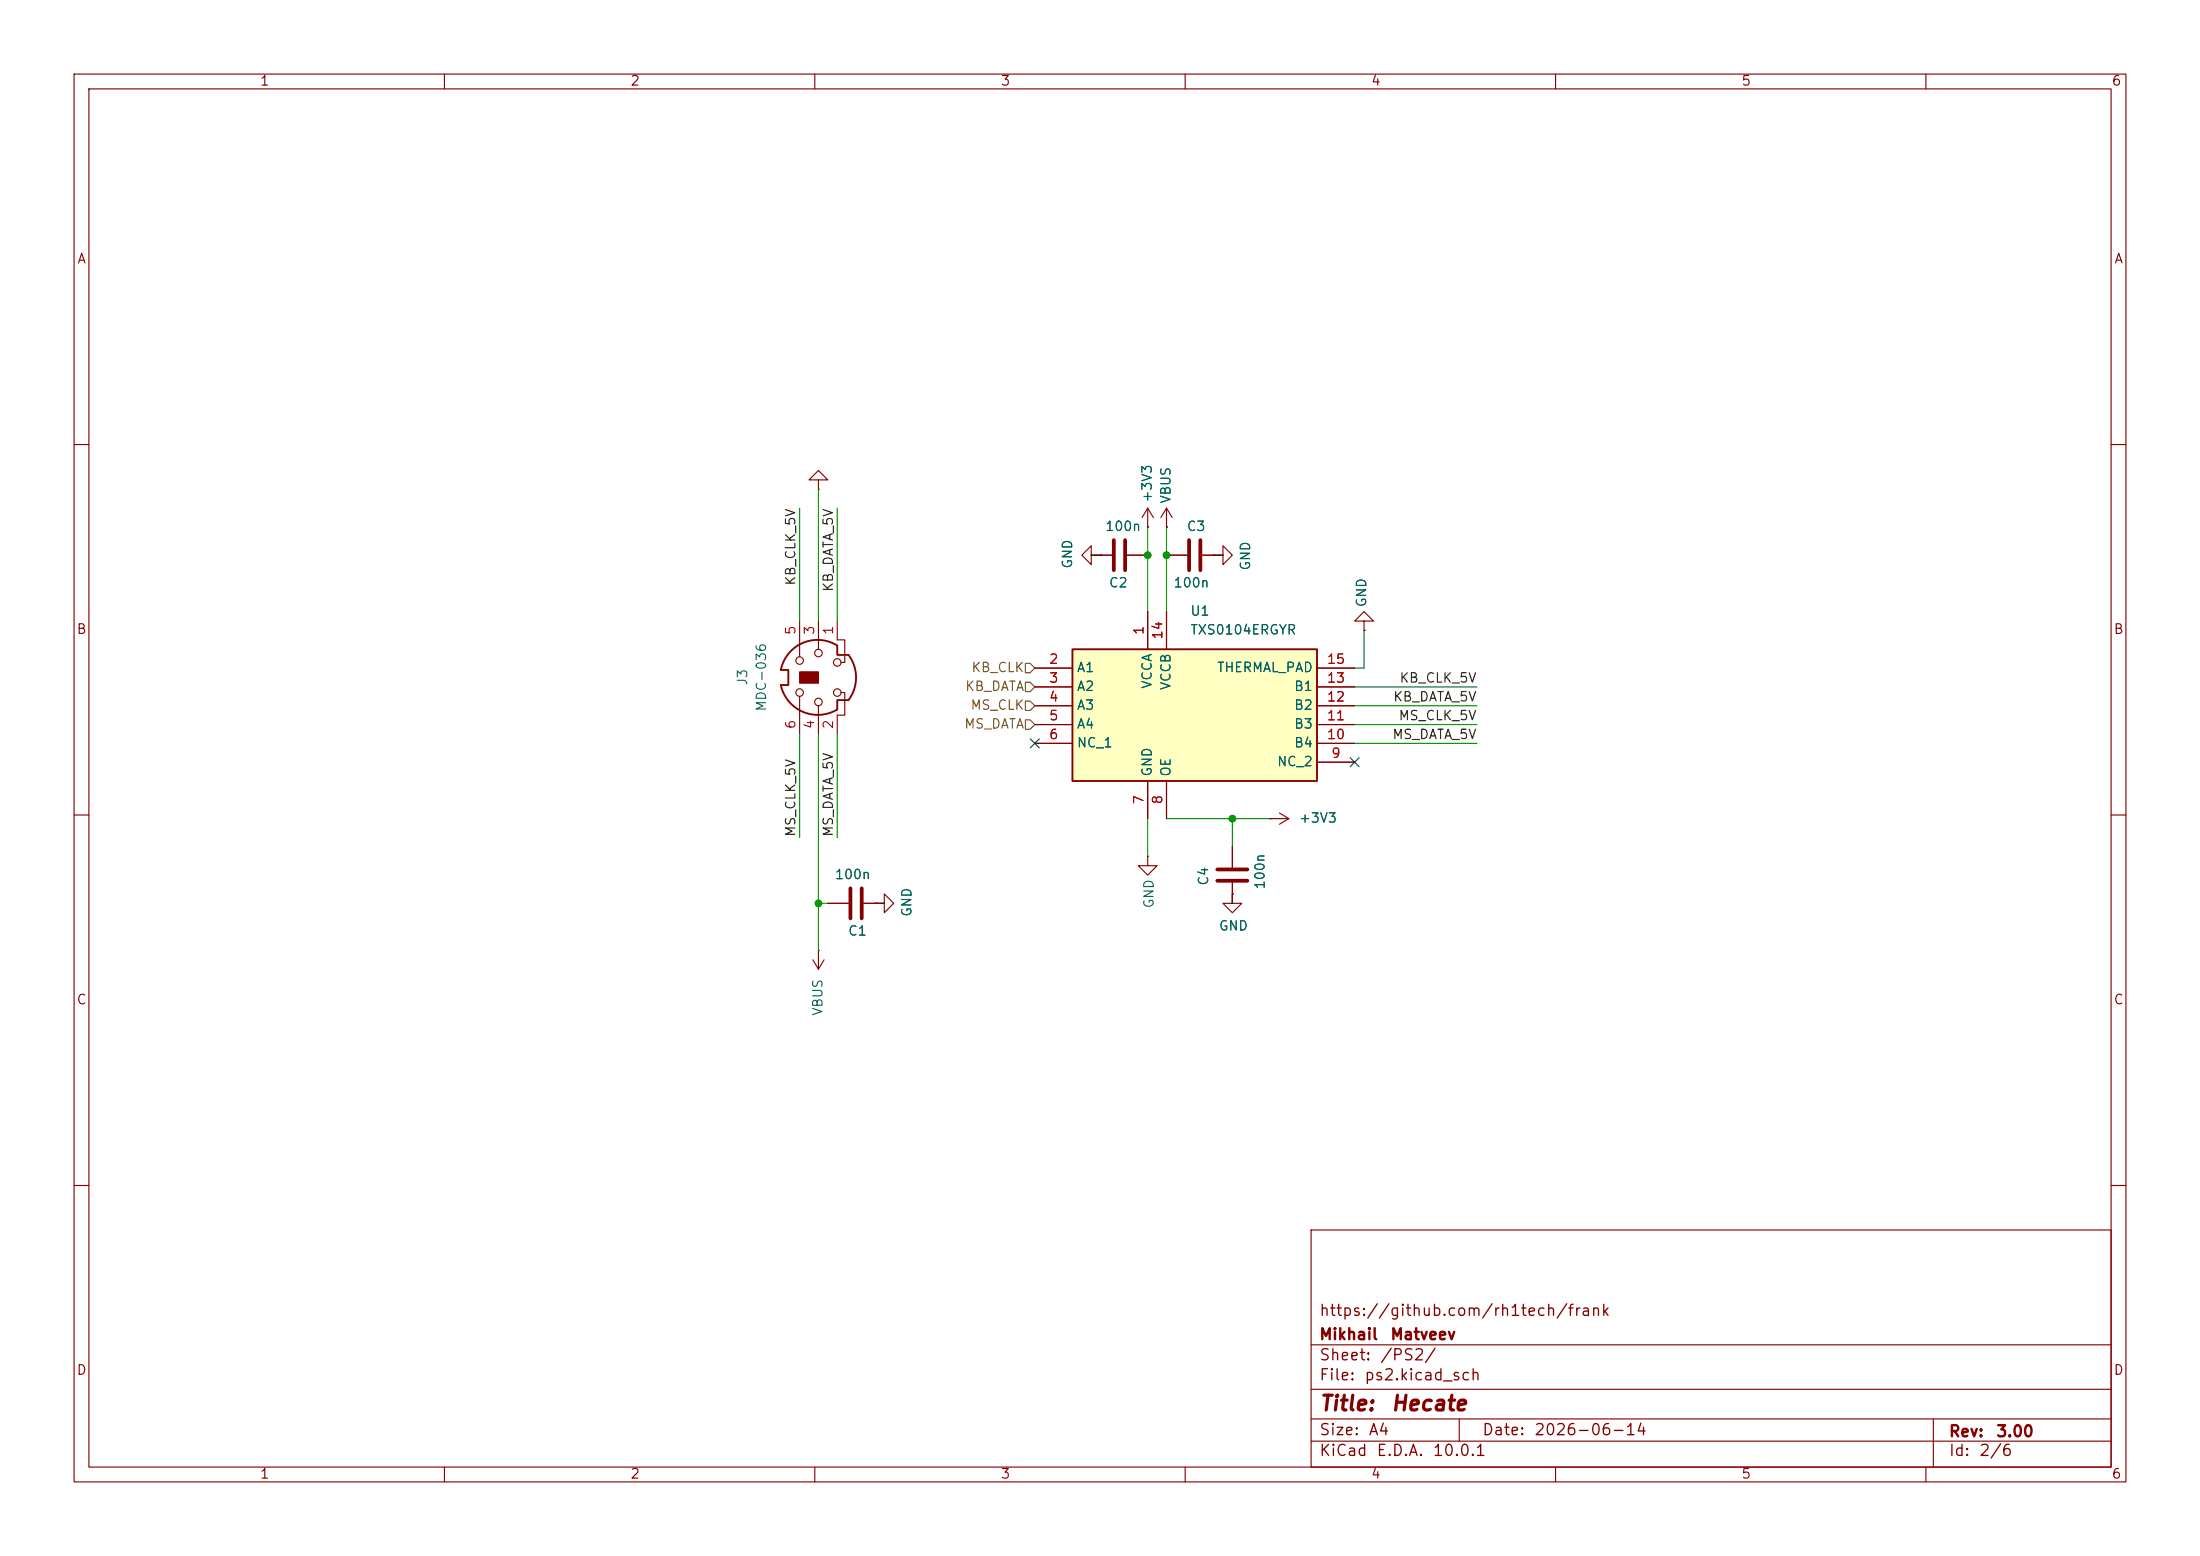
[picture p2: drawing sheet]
(kicad_sch
 (version 20260306)
 (generator "eeschema")
 (generator_version "10.0")
 (paper "A4")
 (title_block
  (title "${NAME}")
  (date "${DATE}")
  (rev "${VERSION}")
  (company "Mikhail Matveev")
  (comment 1 "https://github.com/rh1tech/frank"))
 (lib_symbols
  (symbol "Hecate:+3V3"
   (power global)
   (pin_numbers (hide yes))
   (pin_names
    (offset 0) (hide yes)) (exclude_from_sim no) (in_bom yes) (on_board yes)
   (in_pos_files yes)
   (duplicate_pin_numbers_are_jumpers no)
   (property "Reference" "#PWR" (at 0 -3.81 0) (show_name no) (do_not_autoplace no) (hide yes) (effects (font (size 1.27 1.27))))
   (property "Value" "+3V3" (at 0 3.556 0) (show_name no) (do_not_autoplace no) (effects (font (size 1.27 1.27))))
   (property "Footprint" "" (at 0 0 0) (show_name no) (do_not_autoplace no) (hide yes) (effects (font (size 1.27 1.27))))
   (property "Datasheet" "" (at 0 0 0) (show_name no) (do_not_autoplace no) (hide yes) (effects (font (size 1.27 1.27))))
   (property "Description" "Power symbol creates a global label with name \"+3V3\"" (at 0 0 0) (show_name no) (do_not_autoplace no) (hide yes) (effects (font (size 1.27 1.27))))
   (symbol "+3V3_0_1"
    (polyline (pts (xy -0.762 1.27) (xy 0 2.54)) (stroke (width 0) (type default)) (fill (type none)))
    (polyline (pts (xy 0 2.54) (xy 0.762 1.27)) (stroke (width 0) (type default)) (fill (type none)))
    (polyline (pts (xy 0 0) (xy 0 2.54)) (stroke (width 0) (type default)) (fill (type none))))
   (symbol "+3V3_1_1"
    (pin power_in line (at 0 0 90) (length 0) (name "" (effects (font (size 1.27 1.27)))) (number "1" (effects (font (size 1.27 1.27))))))
   (embedded_fonts no))
  (symbol "Hecate:C"
   (pin_numbers (hide yes))
   (pin_names
    (offset 0.254)) (exclude_from_sim no) (in_bom yes) (on_board yes)
   (in_pos_files yes)
   (duplicate_pin_numbers_are_jumpers no)
   (property "Reference" "C" (at 0.635 2.54 0) (show_name no) (do_not_autoplace no) (effects (font (size 1.27 1.27)) (justify left)))
   (property "Value" "C" (at 0.635 -2.54 0) (show_name no) (do_not_autoplace no) (effects (font (size 1.27 1.27)) (justify left)))
   (property "Footprint" "" (at 0.9652 -3.81 0) (show_name no) (do_not_autoplace no) (hide yes) (effects (font (size 1.27 1.27))))
   (property "Datasheet" "" (at 0 0 0) (show_name no) (do_not_autoplace no) (hide yes) (effects (font (size 1.27 1.27))))
   (property "Description" "Unpolarized capacitor" (at 0 0 0) (show_name no) (do_not_autoplace no) (hide yes) (effects (font (size 1.27 1.27))))
   (symbol "C_0_1"
    (polyline (pts (xy -2.032 0.762) (xy 2.032 0.762)) (stroke (width 0.508) (type default)) (fill (type none)))
    (polyline (pts (xy -2.032 -0.762) (xy 2.032 -0.762)) (stroke (width 0.508) (type default)) (fill (type none))))
   (symbol "C_1_1"
    (pin passive line (at 0 3.81 270) (length 2.794) (name "" (effects (font (size 1.27 1.27)))) (number "1" (effects (font (size 1.27 1.27)))))
    (pin passive line (at 0 -3.81 90) (length 2.794) (name "" (effects (font (size 1.27 1.27)))) (number "2" (effects (font (size 1.27 1.27))))))
   (embedded_fonts no))
  (symbol "Hecate:GND"
   (power global)
   (pin_numbers (hide yes))
   (pin_names
    (offset 0) (hide yes)) (exclude_from_sim no) (in_bom yes) (on_board yes)
   (in_pos_files yes)
   (duplicate_pin_numbers_are_jumpers no)
   (property "Reference" "#PWR" (at 0 -6.35 0) (show_name no) (do_not_autoplace no) (hide yes) (effects (font (size 1.27 1.27))))
   (property "Value" "GND" (at 0 -3.81 0) (show_name no) (do_not_autoplace no) (effects (font (size 1.27 1.27))))
   (property "Footprint" "" (at 0 0 0) (show_name no) (do_not_autoplace no) (hide yes) (effects (font (size 1.27 1.27))))
   (property "Datasheet" "" (at 0 0 0) (show_name no) (do_not_autoplace no) (hide yes) (effects (font (size 1.27 1.27))))
   (property "Description" "Power symbol creates a global label with name \"GND\" , ground" (at 0 0 0) (show_name no) (do_not_autoplace no) (hide yes) (effects (font (size 1.27 1.27))))
   (symbol "GND_0_1"
    (polyline (pts (xy 0 0) (xy 0 -1.27) (xy 1.27 -1.27) (xy 0 -2.54) (xy -1.27 -1.27) (xy 0 -1.27)) (stroke (width 0) (type default)) (fill (type none))))
   (symbol "GND_1_1"
    (pin power_in line (at 0 0 270) (length 0) (name "" (effects (font (size 1.27 1.27)))) (number "1" (effects (font (size 1.27 1.27))))))
   (embedded_fonts no))
  (symbol "Hecate:Mini-DIN-6"
   (pin_names
    (offset 1.016)) (exclude_from_sim no) (in_bom yes) (on_board yes)
   (in_pos_files yes)
   (duplicate_pin_numbers_are_jumpers no)
   (property "Reference" "J" (at 0 6.35 0) (show_name no) (do_not_autoplace no) (effects (font (size 1.27 1.27))))
   (property "Value" "Mini-DIN-6" (at 0 -6.35 0) (show_name no) (do_not_autoplace no) (effects (font (size 1.27 1.27))))
   (property "Footprint" "" (at 0 0 0) (show_name no) (do_not_autoplace no) (hide yes) (effects (font (size 1.27 1.27))))
   (property "Datasheet" "http://service.powerdynamics.com/ec/Catalog17/Section%2011.pdf" (at 0 0 0) (show_name no) (do_not_autoplace no) (hide yes) (effects (font (size 1.27 1.27))))
   (property "Description" "6-pin Mini-DIN connector" (at 0 0 0) (show_name no) (do_not_autoplace no) (hide yes) (effects (font (size 1.27 1.27))))
   (symbol "Mini-DIN-6_0_1"
    (polyline (pts (xy -4.318 -2.54) (xy -3.048 -2.54) (xy -3.048 -4.064)) (stroke (width 0.254) (type default)) (fill (type none)))
    (polyline (pts (xy -3.81 0) (xy -5.08 0)) (stroke (width 0) (type default)) (fill (type none)))
    (circle (center -3.302 0) (radius 0.508) (stroke (width 0) (type default)) (fill (type none)))
    (polyline (pts (xy -2.54 2.54) (xy -5.08 2.54)) (stroke (width 0) (type default)) (fill (type none)))
    (circle (center -2.032 2.54) (radius 0.508) (stroke (width 0) (type default)) (fill (type none)))
    (circle (center -2.032 -2.54) (radius 0.508) (stroke (width 0) (type default)) (fill (type none)))
    (polyline (pts (xy -2.032 -3.048) (xy -2.032 -3.556) (xy -5.08 -3.556) (xy -5.08 -2.54)) (stroke (width 0) (type default)) (fill (type none)))
    (polyline (pts (xy -1.016 5.08) (xy -1.016 4.064) (xy 1.016 4.064) (xy 1.016 5.08)) (stroke (width 0.254) (type default)) (fill (type none)))
    (rectangle (start -0.762 2.54) (end 0.762 0) (stroke (width 0) (type default)) (fill (type outline)))
    (arc (start 3.048 -4.064) (mid 0 -5.08) (end -3.048 -4.064) (stroke (width 0.254) (type default)) (fill (type none)))
    (arc (start 1.016 5.08) (mid 4.6646 2.1356) (end 4.318 -2.54) (stroke (width 0.254) (type default)) (fill (type none)))
    (arc (start -4.318 -2.54) (mid -4.6241 2.1181) (end -1.016 5.08) (stroke (width 0.254) (type default)) (fill (type none)))
    (circle (center 2.032 -2.54) (radius 0.508) (stroke (width 0) (type default)) (fill (type none)))
    (polyline (pts (xy 2.032 -3.048) (xy 2.032 -3.556) (xy 5.08 -3.556) (xy 5.08 -2.54)) (stroke (width 0) (type default)) (fill (type none)))
    (circle (center 2.286 2.54) (radius 0.508) (stroke (width 0) (type default)) (fill (type none)))
    (polyline (pts (xy 2.794 2.54) (xy 5.08 2.54)) (stroke (width 0) (type default)) (fill (type none)))
    (circle (center 3.302 0) (radius 0.508) (stroke (width 0) (type default)) (fill (type none)))
    (polyline (pts (xy 4.318 -2.54) (xy 3.048 -2.54) (xy 3.048 -4.064)) (stroke (width 0.254) (type default)) (fill (type none)))
    (polyline (pts (xy 5.08 0) (xy 3.81 0)) (stroke (width 0) (type default)) (fill (type none))))
   (symbol "Mini-DIN-6_1_1"
    (pin passive line (at 7.62 -2.54 180) (length 2.54) (name "" (effects (font (size 1.27 1.27)))) (number "1" (effects (font (size 1.27 1.27)))))
    (pin passive line (at -7.62 -2.54 0) (length 2.54) (name "" (effects (font (size 1.27 1.27)))) (number "2" (effects (font (size 1.27 1.27)))))
    (pin passive line (at 7.62 0 180) (length 2.54) (name "" (effects (font (size 1.27 1.27)))) (number "3" (effects (font (size 1.27 1.27)))))
    (pin passive line (at -7.62 0 0) (length 2.54) (name "" (effects (font (size 1.27 1.27)))) (number "4" (effects (font (size 1.27 1.27)))))
    (pin passive line (at 7.62 2.54 180) (length 2.54) (name "" (effects (font (size 1.27 1.27)))) (number "5" (effects (font (size 1.27 1.27)))))
    (pin passive line (at -7.62 2.54 0) (length 2.54) (name "" (effects (font (size 1.27 1.27)))) (number "6" (effects (font (size 1.27 1.27))))))
   (embedded_fonts no))
  (symbol "Hecate:TXS0104ERGYR" (exclude_from_sim no) (in_bom yes) (on_board yes)
   (in_pos_files yes)
   (duplicate_pin_numbers_are_jumpers no)
   (property "Reference" "IC" (at 24.13 25.4 0) (show_name no) (do_not_autoplace no) (effects (font (size 1.27 1.27)) (justify left top)))
   (property "Value" "TXS0104ERGYR" (at 24.13 22.86 0) (show_name no) (do_not_autoplace no) (effects (font (size 1.27 1.27)) (justify left top)))
   (property "Footprint" "RGY(S-PVQFN-N14)" (at 24.13 -77.14 0) (show_name no) (do_not_autoplace no) (hide yes) (effects (font (size 1.27 1.27)) (justify left top)))
   (property "Datasheet" "http://www.ti.com/general/docs/lit/getliterature.tsp?genericPartNumber=TXS0104E&&fileType=pdf" (at 24.13 -177.14 0) (show_name no) (do_not_autoplace no) (hide yes) (effects (font (size 1.27 1.27)) (justify left top)))
   (property "Description" "Texas Instruments TXS0104ERGYR, Voltage Level Translator, Open Drain, 1.65  3.6 V, 2.3  5.5 V, 14-Pin" (at 0 0 0) (show_name no) (do_not_autoplace no) (hide yes) (effects (font (size 1.27 1.27))))
   (property "Height" "" (at 24.13 -377.14 0) (show_name no) (do_not_autoplace no) (hide yes) (effects (font (size 1.27 1.27)) (justify left top)))
   (property "Mouser Part Number" "595-TXS0104ERGYR" (at 24.13 -477.14 0) (show_name no) (do_not_autoplace no) (hide yes) (effects (font (size 1.27 1.27)) (justify left top)))
   (property "Mouser Price/Stock" "https://www.mouser.co.uk/ProductDetail/Texas-Instruments/TXS0104ERGYR?qs=7kv20MEVUliW1hYoQAOHUw%3D%3D" (at 24.13 -577.14 0) (show_name no) (do_not_autoplace no) (hide yes) (effects (font (size 1.27 1.27)) (justify left top)))
   (property "Manufacturer_Name" "Texas Instruments" (at 24.13 -677.14 0) (show_name no) (do_not_autoplace no) (hide yes) (effects (font (size 1.27 1.27)) (justify left top)))
   (property "Manufacturer_Part_Number" "TXS0104ERGYR" (at 24.13 -777.14 0) (show_name no) (do_not_autoplace no) (hide yes) (effects (font (size 1.27 1.27)) (justify left top)))
   (symbol "TXS0104ERGYR_1_1"
    (rectangle (start 5.08 20.32) (end 22.86 -12.7) (stroke (width 0.254) (type default)) (fill (type background)))
    (pin passive line (at 0 -2.54 0) (length 5.08) (name "VCCA" (effects (font (size 1.27 1.27)))) (number "1" (effects (font (size 1.27 1.27)))))
    (pin passive line (at 7.62 -17.78 90) (length 5.08) (name "A1" (effects (font (size 1.27 1.27)))) (number "2" (effects (font (size 1.27 1.27)))))
    (pin passive line (at 10.16 -17.78 90) (length 5.08) (name "A2" (effects (font (size 1.27 1.27)))) (number "3" (effects (font (size 1.27 1.27)))))
    (pin passive line (at 12.7 -17.78 90) (length 5.08) (name "A3" (effects (font (size 1.27 1.27)))) (number "4" (effects (font (size 1.27 1.27)))))
    (pin passive line (at 15.24 -17.78 90) (length 5.08) (name "A4" (effects (font (size 1.27 1.27)))) (number "5" (effects (font (size 1.27 1.27)))))
    (pin passive line (at 17.78 -17.78 90) (length 5.08) (name "NC_1" (effects (font (size 1.27 1.27)))) (number "6" (effects (font (size 1.27 1.27)))))
    (pin passive line (at 27.94 -2.54 180) (length 5.08) (name "GND" (effects (font (size 1.27 1.27)))) (number "7" (effects (font (size 1.27 1.27)))))
    (pin passive line (at 27.94 0 180) (length 5.08) (name "OE" (effects (font (size 1.27 1.27)))) (number "8" (effects (font (size 1.27 1.27)))))
    (pin passive line (at 20.32 25.4 270) (length 5.08) (name "NC_2" (effects (font (size 1.27 1.27)))) (number "9" (effects (font (size 1.27 1.27)))))
    (pin passive line (at 17.78 25.4 270) (length 5.08) (name "B4" (effects (font (size 1.27 1.27)))) (number "10" (effects (font (size 1.27 1.27)))))
    (pin passive line (at 15.24 25.4 270) (length 5.08) (name "B3" (effects (font (size 1.27 1.27)))) (number "11" (effects (font (size 1.27 1.27)))))
    (pin passive line (at 12.7 25.4 270) (length 5.08) (name "B2" (effects (font (size 1.27 1.27)))) (number "12" (effects (font (size 1.27 1.27)))))
    (pin passive line (at 10.16 25.4 270) (length 5.08) (name "B1" (effects (font (size 1.27 1.27)))) (number "13" (effects (font (size 1.27 1.27)))))
    (pin passive line (at 0 0 0) (length 5.08) (name "VCCB" (effects (font (size 1.27 1.27)))) (number "14" (effects (font (size 1.27 1.27)))))
    (pin passive line (at 7.62 25.4 270) (length 5.08) (name "THERMAL_PAD" (effects (font (size 1.27 1.27)))) (number "15" (effects (font (size 1.27 1.27))))))
   (embedded_fonts no))
  (symbol "Hecate:VBUS"
   (power global)
   (pin_numbers (hide yes))
   (pin_names
    (offset 0) (hide yes)) (exclude_from_sim no) (in_bom yes) (on_board yes)
   (in_pos_files yes)
   (duplicate_pin_numbers_are_jumpers no)
   (property "Reference" "#PWR" (at 0 -3.81 0) (show_name no) (do_not_autoplace no) (hide yes) (effects (font (size 1.27 1.27))))
   (property "Value" "VBUS" (at 0 3.556 0) (show_name no) (do_not_autoplace no) (effects (font (size 1.27 1.27))))
   (property "Footprint" "" (at 0 0 0) (show_name no) (do_not_autoplace no) (hide yes) (effects (font (size 1.27 1.27))))
   (property "Datasheet" "" (at 0 0 0) (show_name no) (do_not_autoplace no) (hide yes) (effects (font (size 1.27 1.27))))
   (property "Description" "Power symbol creates a global label with name \"VBUS\"" (at 0 0 0) (show_name no) (do_not_autoplace no) (hide yes) (effects (font (size 1.27 1.27))))
   (symbol "VBUS_0_1"
    (polyline (pts (xy -0.762 1.27) (xy 0 2.54)) (stroke (width 0) (type default)) (fill (type none)))
    (polyline (pts (xy 0 2.54) (xy 0.762 1.27)) (stroke (width 0) (type default)) (fill (type none)))
    (polyline (pts (xy 0 0) (xy 0 2.54)) (stroke (width 0) (type default)) (fill (type none))))
   (symbol "VBUS_1_1"
    (pin power_in line (at 0 0 90) (length 0) (name "" (effects (font (size 1.27 1.27)))) (number "1" (effects (font (size 1.27 1.27))))))
   (embedded_fonts no)))
 (junction
  (at 110.49 121.92)
  (diameter 0)
  (color 0 0 0 0))
 (junction
  (at 154.94 74.93)
  (diameter 0)
  (color 0 0 0 0))
 (junction
  (at 166.37 110.49)
  (diameter 0)
  (color 0 0 0 0))
 (junction
  (at 157.48 74.93)
  (diameter 0)
  (color 0 0 0 0))
 (no_connect
  (at 182.88 102.87))
 (no_connect
  (at 139.7 100.33))
 (wire
  (pts (xy 157.48 74.93) (xy 157.48 82.55))
  (stroke (width 0) (type default)))
 (wire
  (pts (xy 110.49 66.04) (xy 110.49 83.82))
  (stroke (width 0) (type default)))
 (wire
  (pts (xy 157.48 71.12) (xy 157.48 74.93))
  (stroke (width 0) (type default)))
 (wire
  (pts (xy 166.37 114.3) (xy 166.37 110.49))
  (stroke (width 0) (type default)))
 (wire
  (pts (xy 171.45 110.49) (xy 166.37 110.49))
  (stroke (width 0) (type default)))
 (wire
  (pts (xy 110.49 128.27) (xy 110.49 121.92))
  (stroke (width 0) (type default)))
 (wire
  (pts (xy 199.39 97.79) (xy 182.88 97.79))
  (stroke (width 0) (type default)))
 (wire
  (pts (xy 184.15 90.17) (xy 182.88 90.17))
  (stroke (width 0) (type default)))
 (wire
  (pts (xy 111.76 121.92) (xy 110.49 121.92))
  (stroke (width 0) (type default)))
 (wire
  (pts (xy 107.95 113.03) (xy 107.95 99.06))
  (stroke (width 0) (type default)))
 (wire
  (pts (xy 199.39 95.25) (xy 182.88 95.25))
  (stroke (width 0) (type default)))
 (wire
  (pts (xy 113.03 113.03) (xy 113.03 99.06))
  (stroke (width 0) (type default)))
 (wire
  (pts (xy 199.39 92.71) (xy 182.88 92.71))
  (stroke (width 0) (type default)))
 (wire
  (pts (xy 119.38 121.92) (xy 118.11 121.92))
  (stroke (width 0) (type default)))
 (wire
  (pts (xy 154.94 115.57) (xy 154.94 110.49))
  (stroke (width 0) (type default)))
 (wire
  (pts (xy 163.83 74.93) (xy 165.1 74.93))
  (stroke (width 0) (type default)))
 (wire
  (pts (xy 154.94 71.12) (xy 154.94 74.93))
  (stroke (width 0) (type default)))
 (wire
  (pts (xy 110.49 121.92) (xy 110.49 99.06))
  (stroke (width 0) (type default)))
 (wire
  (pts (xy 107.95 83.82) (xy 107.95 68.58))
  (stroke (width 0) (type default)))
 (wire
  (pts (xy 113.03 83.82) (xy 113.03 68.58))
  (stroke (width 0) (type default)))
 (wire
  (pts (xy 154.94 74.93) (xy 154.94 82.55))
  (stroke (width 0) (type default)))
 (wire
  (pts (xy 166.37 121.92) (xy 166.37 120.65))
  (stroke (width 0) (type default)))
 (wire
  (pts (xy 199.39 100.33) (xy 182.88 100.33))
  (stroke (width 0) (type default)))
 (wire
  (pts (xy 157.48 110.49) (xy 166.37 110.49))
  (stroke (width 0) (type default)))
 (wire
  (pts (xy 147.32 74.93) (xy 148.59 74.93))
  (stroke (width 0) (type default)))
 (wire
  (pts (xy 184.15 85.09) (xy 184.15 90.17))
  (stroke (width 0) (type default)))
 (label "MS_DATA_5V"
  (at 199.39 100.33 180)
  (effects (font (size 1.27 1.27)) (justify right bottom)))
 (label "MS_CLK_5V"
  (at 199.39 97.79 180)
  (effects (font (size 1.27 1.27)) (justify right bottom)))
 (label "KB_DATA_5V"
  (at 199.39 95.25 180)
  (effects (font (size 1.27 1.27)) (justify right bottom)))
 (label "MS_CLK_5V"
  (at 107.95 113.03 90)
  (effects (font (size 1.27 1.27)) (justify left bottom)))
 (label "MS_DATA_5V"
  (at 113.03 113.03 90)
  (effects (font (size 1.27 1.27)) (justify left bottom)))
 (label "KB_CLK_5V"
  (at 107.95 68.58 270)
  (effects (font (size 1.27 1.27)) (justify right bottom)))
 (label "KB_DATA_5V"
  (at 113.03 68.58 270)
  (effects (font (size 1.27 1.27)) (justify right bottom)))
 (label "KB_CLK_5V"
  (at 199.39 92.71 180)
  (effects (font (size 1.27 1.27)) (justify right bottom)))
 (hierarchical_label "MS_CLK"
  (shape input)
  (at 139.7 95.25 180)
  (effects (font (size 1.27 1.27)) (justify right)))
 (hierarchical_label "KB_CLK"
  (shape input)
  (at 139.7 90.17 180)
  (effects (font (size 1.27 1.27)) (justify right)))
 (hierarchical_label "KB_DATA"
  (shape input)
  (at 139.7 92.71 180)
  (effects (font (size 1.27 1.27)) (justify right)))
 (hierarchical_label "MS_DATA"
  (shape input)
  (at 139.7 97.79 180)
  (effects (font (size 1.27 1.27)) (justify right)))
 (symbol
  (lib_id "Hecate:VBUS")
  (at 157.48 71.12 0)
  (unit 1)
  (body_style 1)
  (exclude_from_sim no)
  (in_bom yes)
  (on_board yes)
  (in_pos_files yes)
  (dnp no)
  (property "Reference" "#PWR09" (at 157.48 74.93 0) (hide yes) (show_name no) (do_not_autoplace no) (effects (font (size 1.27 1.27))))
  (property "Value" "VBUS" (at 157.48 68.072 90) (show_name no) (do_not_autoplace no) (effects (font (size 1.27 1.27)) (justify left)))
  (property "Footprint" "" (at 157.48 71.12 0) (hide yes) (show_name no) (do_not_autoplace no) (effects (font (size 1.27 1.27))))
  (property "Datasheet" "" (at 157.48 71.12 0) (hide yes) (show_name no) (do_not_autoplace no) (effects (font (size 1.27 1.27))))
  (property "Description" "Power symbol creates a global label with name \"VBUS\"" (at 157.48 71.12 0) (hide yes) (show_name no) (do_not_autoplace no) (effects (font (size 1.27 1.27))))
  (pin "1"))
 (symbol
  (lib_id "Hecate:C")
  (at 161.29 74.93 90)
  (mirror x)
  (unit 1)
  (body_style 1)
  (exclude_from_sim no)
  (in_bom yes)
  (on_board yes)
  (in_pos_files yes)
  (dnp no)
  (property "Reference" "C3" (at 162.814 71.12 90) (show_name no) (do_not_autoplace no) (effects (font (size 1.27 1.27)) (justify left)))
  (property "Value" "100n" (at 163.322 78.74 90) (show_name no) (do_not_autoplace no) (effects (font (size 1.27 1.27)) (justify left)))
  (property "Footprint" "Hecate:C_0603_1608Metric" (at 165.1 75.8952 0) (hide yes) (show_name no) (do_not_autoplace no) (effects (font (size 1.27 1.27))))
  (property "Datasheet" "" (at 161.29 74.93 0) (hide yes) (show_name no) (do_not_autoplace no) (effects (font (size 1.27 1.27))))
  (property "Description" "Unpolarized capacitor" (at 161.29 74.93 0) (hide yes) (show_name no) (do_not_autoplace no) (effects (font (size 1.27 1.27))))
  (property "AliExpress" "https://www.aliexpress.com/item/33008008276.html" (at 161.29 74.93 0) (hide yes) (show_name no) (do_not_autoplace no) (effects (font (size 1.27 1.27))))
  (property "Attrition Qty" "" (at 161.29 74.93 90) (hide yes) (show_name no) (do_not_autoplace no) (effects (font (size 1.27 1.27))))
  (property "Category" "" (at 161.29 74.93 90) (hide yes) (show_name no) (do_not_autoplace no) (effects (font (size 1.27 1.27))))
  (property "Class" "" (at 161.29 74.93 90) (hide yes) (show_name no) (do_not_autoplace no) (effects (font (size 1.27 1.27))))
  (property "Crystal Type" "" (at 161.29 74.93 90) (hide yes) (show_name no) (do_not_autoplace no) (effects (font (size 1.27 1.27))))
  (property "Frequency" "" (at 161.29 74.93 90) (hide yes) (show_name no) (do_not_autoplace no) (effects (font (size 1.27 1.27))))
  (property "Frequency Stability" "" (at 161.29 74.93 90) (hide yes) (show_name no) (do_not_autoplace no) (effects (font (size 1.27 1.27))))
  (property "Frequency Tolerance" "" (at 161.29 74.93 90) (hide yes) (show_name no) (do_not_autoplace no) (effects (font (size 1.27 1.27))))
  (property "Load Capacitance" "" (at 161.29 74.93 90) (hide yes) (show_name no) (do_not_autoplace no) (effects (font (size 1.27 1.27))))
  (property "Minimum Qty" "" (at 161.29 74.93 90) (hide yes) (show_name no) (do_not_autoplace no) (effects (font (size 1.27 1.27))))
  (property "Normal Temperature Frequency Tolerance" "" (at 161.29 74.93 90) (hide yes) (show_name no) (do_not_autoplace no) (effects (font (size 1.27 1.27))))
  (property "Operating Temperature" "" (at 161.29 74.93 90) (hide yes) (show_name no) (do_not_autoplace no) (effects (font (size 1.27 1.27))))
  (property "Part" "" (at 161.29 74.93 90) (hide yes) (show_name no) (do_not_autoplace no) (effects (font (size 1.27 1.27))))
  (property "Process" "" (at 161.29 74.93 90) (hide yes) (show_name no) (do_not_autoplace no) (effects (font (size 1.27 1.27))))
  (property "Stock" "" (at 161.29 74.93 90) (hide yes) (show_name no) (do_not_autoplace no) (effects (font (size 1.27 1.27))))
  (property "Type" "" (at 161.29 74.93 90) (hide yes) (show_name no) (do_not_autoplace no) (effects (font (size 1.27 1.27))))
  (pin "1")
  (pin "2"))
 (symbol
  (lib_id "Hecate:C")
  (at 115.57 121.92 90)
  (unit 1)
  (body_style 1)
  (exclude_from_sim no)
  (in_bom yes)
  (on_board yes)
  (in_pos_files yes)
  (dnp no)
  (property "Reference" "C1" (at 117.094 125.73 90) (show_name no) (do_not_autoplace no) (effects (font (size 1.27 1.27)) (justify left)))
  (property "Value" "100n" (at 117.602 118.11 90) (show_name no) (do_not_autoplace no) (effects (font (size 1.27 1.27)) (justify left)))
  (property "Footprint" "Hecate:C_0603_1608Metric" (at 119.38 120.9548 0) (hide yes) (show_name no) (do_not_autoplace no) (effects (font (size 1.27 1.27))))
  (property "Datasheet" "" (at 115.57 121.92 0) (hide yes) (show_name no) (do_not_autoplace no) (effects (font (size 1.27 1.27))))
  (property "Description" "Unpolarized capacitor" (at 115.57 121.92 0) (hide yes) (show_name no) (do_not_autoplace no) (effects (font (size 1.27 1.27))))
  (property "AliExpress" "https://www.aliexpress.com/item/33008008276.html" (at 115.57 121.92 0) (hide yes) (show_name no) (do_not_autoplace no) (effects (font (size 1.27 1.27))))
  (property "Attrition Qty" "" (at 115.57 121.92 90) (hide yes) (show_name no) (do_not_autoplace no) (effects (font (size 1.27 1.27))))
  (property "Category" "" (at 115.57 121.92 90) (hide yes) (show_name no) (do_not_autoplace no) (effects (font (size 1.27 1.27))))
  (property "Class" "" (at 115.57 121.92 90) (hide yes) (show_name no) (do_not_autoplace no) (effects (font (size 1.27 1.27))))
  (property "Crystal Type" "" (at 115.57 121.92 90) (hide yes) (show_name no) (do_not_autoplace no) (effects (font (size 1.27 1.27))))
  (property "Frequency" "" (at 115.57 121.92 90) (hide yes) (show_name no) (do_not_autoplace no) (effects (font (size 1.27 1.27))))
  (property "Frequency Stability" "" (at 115.57 121.92 90) (hide yes) (show_name no) (do_not_autoplace no) (effects (font (size 1.27 1.27))))
  (property "Frequency Tolerance" "" (at 115.57 121.92 90) (hide yes) (show_name no) (do_not_autoplace no) (effects (font (size 1.27 1.27))))
  (property "Load Capacitance" "" (at 115.57 121.92 90) (hide yes) (show_name no) (do_not_autoplace no) (effects (font (size 1.27 1.27))))
  (property "Minimum Qty" "" (at 115.57 121.92 90) (hide yes) (show_name no) (do_not_autoplace no) (effects (font (size 1.27 1.27))))
  (property "Normal Temperature Frequency Tolerance" "" (at 115.57 121.92 90) (hide yes) (show_name no) (do_not_autoplace no) (effects (font (size 1.27 1.27))))
  (property "Operating Temperature" "" (at 115.57 121.92 90) (hide yes) (show_name no) (do_not_autoplace no) (effects (font (size 1.27 1.27))))
  (property "Part" "" (at 115.57 121.92 90) (hide yes) (show_name no) (do_not_autoplace no) (effects (font (size 1.27 1.27))))
  (property "Process" "" (at 115.57 121.92 90) (hide yes) (show_name no) (do_not_autoplace no) (effects (font (size 1.27 1.27))))
  (property "Stock" "" (at 115.57 121.92 90) (hide yes) (show_name no) (do_not_autoplace no) (effects (font (size 1.27 1.27))))
  (property "Type" "" (at 115.57 121.92 90) (hide yes) (show_name no) (do_not_autoplace no) (effects (font (size 1.27 1.27))))
  (pin "1")
  (pin "2"))
 (symbol
  (lib_id "Hecate:Mini-DIN-6")
  (at 110.49 91.44 90)
  (unit 1)
  (body_style 1)
  (exclude_from_sim no)
  (in_bom yes)
  (on_board yes)
  (in_pos_files yes)
  (dnp no)
  (fields_autoplaced yes)
  (property "Reference" "J3" (at 100.33 91.4223 0) (show_name no) (do_not_autoplace no) (effects (font (size 1.27 1.27))))
  (property "Value" "MDC-036" (at 102.87 91.4223 0) (show_name no) (do_not_autoplace no) (effects (font (size 1.27 1.27))))
  (property "Footprint" "Hecate:MiniDIN_6pin_Female" (at 110.49 91.44 0) (hide yes) (show_name no) (do_not_autoplace no) (effects (font (size 1.27 1.27))))
  (property "Datasheet" "http://service.powerdynamics.com/ec/Catalog17/Section%2011.pdf" (at 110.49 91.44 0) (hide yes) (show_name no) (do_not_autoplace no) (effects (font (size 1.27 1.27))))
  (property "Description" "6-pin Mini-DIN connector" (at 110.49 91.44 0) (hide yes) (show_name no) (do_not_autoplace no) (effects (font (size 1.27 1.27))))
  (property "AliExpress" "https://www.aliexpress.com/item/4000106131593.html" (at 110.49 91.44 0) (hide yes) (show_name no) (do_not_autoplace no) (effects (font (size 1.27 1.27))))
  (property "Attrition Qty" "" (at 110.49 91.44 0) (hide yes) (show_name no) (do_not_autoplace no) (effects (font (size 1.27 1.27))))
  (property "Category" "" (at 110.49 91.44 0) (hide yes) (show_name no) (do_not_autoplace no) (effects (font (size 1.27 1.27))))
  (property "Class" "" (at 110.49 91.44 0) (hide yes) (show_name no) (do_not_autoplace no) (effects (font (size 1.27 1.27))))
  (property "Crystal Type" "" (at 110.49 91.44 0) (hide yes) (show_name no) (do_not_autoplace no) (effects (font (size 1.27 1.27))))
  (property "Frequency" "" (at 110.49 91.44 0) (hide yes) (show_name no) (do_not_autoplace no) (effects (font (size 1.27 1.27))))
  (property "Frequency Stability" "" (at 110.49 91.44 0) (hide yes) (show_name no) (do_not_autoplace no) (effects (font (size 1.27 1.27))))
  (property "Frequency Tolerance" "" (at 110.49 91.44 0) (hide yes) (show_name no) (do_not_autoplace no) (effects (font (size 1.27 1.27))))
  (property "Load Capacitance" "" (at 110.49 91.44 0) (hide yes) (show_name no) (do_not_autoplace no) (effects (font (size 1.27 1.27))))
  (property "Minimum Qty" "" (at 110.49 91.44 0) (hide yes) (show_name no) (do_not_autoplace no) (effects (font (size 1.27 1.27))))
  (property "Normal Temperature Frequency Tolerance" "" (at 110.49 91.44 0) (hide yes) (show_name no) (do_not_autoplace no) (effects (font (size 1.27 1.27))))
  (property "Operating Temperature" "" (at 110.49 91.44 0) (hide yes) (show_name no) (do_not_autoplace no) (effects (font (size 1.27 1.27))))
  (property "Part" "" (at 110.49 91.44 0) (hide yes) (show_name no) (do_not_autoplace no) (effects (font (size 1.27 1.27))))
  (property "Process" "" (at 110.49 91.44 0) (hide yes) (show_name no) (do_not_autoplace no) (effects (font (size 1.27 1.27))))
  (property "Stock" "" (at 110.49 91.44 0) (hide yes) (show_name no) (do_not_autoplace no) (effects (font (size 1.27 1.27))))
  (property "Type" "" (at 110.49 91.44 0) (hide yes) (show_name no) (do_not_autoplace no) (effects (font (size 1.27 1.27))))
  (pin "1")
  (pin "2")
  (pin "3")
  (pin "4")
  (pin "5")
  (pin "6"))
 (symbol
  (lib_id "Hecate:GND")
  (at 154.94 115.57 0)
  (unit 1)
  (body_style 1)
  (exclude_from_sim no)
  (in_bom yes)
  (on_board yes)
  (in_pos_files yes)
  (dnp no)
  (property "Reference" "#PWR08" (at 154.94 121.92 0) (hide yes) (show_name no) (do_not_autoplace no) (effects (font (size 1.27 1.27))))
  (property "Value" "GND" (at 155.194 120.65 90) (show_name no) (do_not_autoplace no) (effects (font (size 1.27 1.27))))
  (property "Footprint" "" (at 154.94 115.57 0) (hide yes) (show_name no) (do_not_autoplace no) (effects (font (size 1.27 1.27))))
  (property "Datasheet" "" (at 154.94 115.57 0) (hide yes) (show_name no) (do_not_autoplace no) (effects (font (size 1.27 1.27))))
  (property "Description" "Power symbol creates a global label with name \"GND\" , ground" (at 154.94 115.57 0) (hide yes) (show_name no) (do_not_autoplace no) (effects (font (size 1.27 1.27))))
  (pin "1"))
 (symbol
  (lib_id "Hecate:+3V3")
  (at 171.45 110.49 270)
  (unit 1)
  (body_style 1)
  (exclude_from_sim no)
  (in_bom yes)
  (on_board yes)
  (in_pos_files yes)
  (dnp no)
  (fields_autoplaced yes)
  (property "Reference" "#PWR012" (at 167.64 110.49 0) (hide yes) (show_name no) (do_not_autoplace no) (effects (font (size 1.27 1.27))))
  (property "Value" "+3V3" (at 175.26 110.4899 90) (show_name no) (do_not_autoplace no) (effects (font (size 1.27 1.27)) (justify left)))
  (property "Footprint" "" (at 171.45 110.49 0) (hide yes) (show_name no) (do_not_autoplace no) (effects (font (size 1.27 1.27))))
  (property "Datasheet" "" (at 171.45 110.49 0) (hide yes) (show_name no) (do_not_autoplace no) (effects (font (size 1.27 1.27))))
  (property "Description" "Power symbol creates a global label with name \"+3V3\"" (at 171.45 110.49 0) (hide yes) (show_name no) (do_not_autoplace no) (effects (font (size 1.27 1.27))))
  (pin "1"))
 (symbol
  (lib_id "Hecate:+3V3")
  (at 154.94 71.12 0)
  (unit 1)
  (body_style 1)
  (exclude_from_sim no)
  (in_bom yes)
  (on_board yes)
  (in_pos_files yes)
  (dnp no)
  (property "Reference" "#PWR07" (at 154.94 74.93 0) (hide yes) (show_name no) (do_not_autoplace no) (effects (font (size 1.27 1.27))))
  (property "Value" "+3V3" (at 154.94 65.278 90) (show_name no) (do_not_autoplace no) (effects (font (size 1.27 1.27))))
  (property "Footprint" "" (at 154.94 71.12 0) (hide yes) (show_name no) (do_not_autoplace no) (effects (font (size 1.27 1.27))))
  (property "Datasheet" "" (at 154.94 71.12 0) (hide yes) (show_name no) (do_not_autoplace no) (effects (font (size 1.27 1.27))))
  (property "Description" "Power symbol creates a global label with name \"+3V3\"" (at 154.94 71.12 0) (hide yes) (show_name no) (do_not_autoplace no) (effects (font (size 1.27 1.27))))
  (pin "1"))
 (symbol
  (lib_id "Hecate:GND")
  (at 110.49 66.04 180)
  (unit 1)
  (body_style 1)
  (exclude_from_sim no)
  (in_bom yes)
  (on_board yes)
  (in_pos_files yes)
  (dnp no)
  (property "Reference" "#PWR03" (at 110.49 59.69 0) (hide yes) (show_name no) (do_not_autoplace no) (effects (font (size 1.27 1.27))))
  (property "Value" "GND" (at 110.49 60.96 90) (hide yes) (show_name no) (do_not_autoplace no) (effects (font (size 1.27 1.27))))
  (property "Footprint" "" (at 110.49 66.04 0) (hide yes) (show_name no) (do_not_autoplace no) (effects (font (size 1.27 1.27))))
  (property "Datasheet" "" (at 110.49 66.04 0) (hide yes) (show_name no) (do_not_autoplace no) (effects (font (size 1.27 1.27))))
  (property "Description" "Power symbol creates a global label with name \"GND\" , ground" (at 110.49 66.04 0) (hide yes) (show_name no) (do_not_autoplace no) (effects (font (size 1.27 1.27))))
  (pin "1"))
 (symbol
  (lib_id "Hecate:TXS0104ERGYR")
  (at 157.48 82.55 270)
  (unit 1)
  (body_style 1)
  (exclude_from_sim no)
  (in_bom yes)
  (on_board yes)
  (in_pos_files yes)
  (dnp no)
  (fields_autoplaced yes)
  (property "Reference" "U1" (at 160.5981 82.55 90) (show_name no) (do_not_autoplace no) (effects (font (size 1.27 1.27)) (justify left)))
  (property "Value" "TXS0104ERGYR" (at 160.5981 85.09 90) (show_name no) (do_not_autoplace no) (effects (font (size 1.27 1.27)) (justify left)))
  (property "Footprint" "Hecate:RGY_S-PVQFN-N14_" (at 80.34 106.68 0) (hide yes) (show_name no) (do_not_autoplace no) (effects (font (size 1.27 1.27)) (justify left top)))
  (property "Datasheet" "http://www.ti.com/general/docs/lit/getliterature.tsp?genericPartNumber=TXS0104E&&fileType=pdf" (at -19.66 106.68 0) (hide yes) (show_name no) (do_not_autoplace no) (effects (font (size 1.27 1.27)) (justify left top)))
  (property "Description" "Texas Instruments TXS0104ERGYR, Voltage Level Translator, Open Drain, 1.65  3.6 V, 2.3  5.5 V, 14-Pin" (at 157.48 82.55 0) (hide yes) (show_name no) (do_not_autoplace no) (effects (font (size 1.27 1.27))))
  (property "Height" "" (at -219.66 106.68 0) (hide yes) (show_name no) (do_not_autoplace no) (effects (font (size 1.27 1.27)) (justify left top)))
  (property "Mouser Part Number" "595-TXS0104ERGYR" (at -319.66 106.68 0) (hide yes) (show_name no) (do_not_autoplace no) (effects (font (size 1.27 1.27)) (justify left top)))
  (property "Mouser Price/Stock" "https://www.mouser.co.uk/ProductDetail/Texas-Instruments/TXS0104ERGYR?qs=7kv20MEVUliW1hYoQAOHUw%3D%3D" (at -419.66 106.68 0) (hide yes) (show_name no) (do_not_autoplace no) (effects (font (size 1.27 1.27)) (justify left top)))
  (property "Manufacturer_Name" "Texas Instruments" (at -519.66 106.68 0) (hide yes) (show_name no) (do_not_autoplace no) (effects (font (size 1.27 1.27)) (justify left top)))
  (property "Manufacturer_Part_Number" "TXS0104ERGYR" (at -619.66 106.68 0) (hide yes) (show_name no) (do_not_autoplace no) (effects (font (size 1.27 1.27)) (justify left top)))
  (pin "7")
  (pin "8")
  (pin "6")
  (pin "9")
  (pin "5")
  (pin "11")
  (pin "2")
  (pin "1")
  (pin "15")
  (pin "14")
  (pin "10")
  (pin "13")
  (pin "3")
  (pin "12")
  (pin "4"))
 (symbol
  (lib_id "Hecate:GND")
  (at 184.15 85.09 180)
  (unit 1)
  (body_style 1)
  (exclude_from_sim no)
  (in_bom yes)
  (on_board yes)
  (in_pos_files yes)
  (dnp no)
  (property "Reference" "#PWR013" (at 184.15 78.74 0) (hide yes) (show_name no) (do_not_autoplace no) (effects (font (size 1.27 1.27))))
  (property "Value" "GND" (at 183.896 80.01 90) (show_name no) (do_not_autoplace no) (effects (font (size 1.27 1.27))))
  (property "Footprint" "" (at 184.15 85.09 0) (hide yes) (show_name no) (do_not_autoplace no) (effects (font (size 1.27 1.27))))
  (property "Datasheet" "" (at 184.15 85.09 0) (hide yes) (show_name no) (do_not_autoplace no) (effects (font (size 1.27 1.27))))
  (property "Description" "Power symbol creates a global label with name \"GND\" , ground" (at 184.15 85.09 0) (hide yes) (show_name no) (do_not_autoplace no) (effects (font (size 1.27 1.27))))
  (pin "1"))
 (symbol
  (lib_id "Hecate:GND")
  (at 148.59 74.93 270)
  (mirror x)
  (unit 1)
  (body_style 1)
  (exclude_from_sim no)
  (in_bom yes)
  (on_board yes)
  (in_pos_files yes)
  (dnp no)
  (property "Reference" "#PWR06" (at 142.24 74.93 0) (hide yes) (show_name no) (do_not_autoplace no) (effects (font (size 1.27 1.27))))
  (property "Value" "GND" (at 144.1958 74.803 0) (show_name no) (do_not_autoplace no) (effects (font (size 1.27 1.27))))
  (property "Footprint" "" (at 148.59 74.93 0) (hide yes) (show_name no) (do_not_autoplace no) (effects (font (size 1.27 1.27))))
  (property "Datasheet" "" (at 148.59 74.93 0) (hide yes) (show_name no) (do_not_autoplace no) (effects (font (size 1.27 1.27))))
  (property "Description" "Power symbol creates a global label with name \"GND\" , ground" (at 148.59 74.93 0) (hide yes) (show_name no) (do_not_autoplace no) (effects (font (size 1.27 1.27))))
  (pin "1"))
 (symbol
  (lib_id "Hecate:C")
  (at 151.13 74.93 270)
  (mirror x)
  (unit 1)
  (body_style 1)
  (exclude_from_sim no)
  (in_bom yes)
  (on_board yes)
  (in_pos_files yes)
  (dnp no)
  (property "Reference" "C2" (at 149.606 78.74 90) (show_name no) (do_not_autoplace no) (effects (font (size 1.27 1.27)) (justify left)))
  (property "Value" "100n" (at 149.098 71.12 90) (show_name no) (do_not_autoplace no) (effects (font (size 1.27 1.27)) (justify left)))
  (property "Footprint" "Hecate:C_0603_1608Metric" (at 147.32 73.9648 0) (hide yes) (show_name no) (do_not_autoplace no) (effects (font (size 1.27 1.27))))
  (property "Datasheet" "" (at 151.13 74.93 0) (hide yes) (show_name no) (do_not_autoplace no) (effects (font (size 1.27 1.27))))
  (property "Description" "Unpolarized capacitor" (at 151.13 74.93 0) (hide yes) (show_name no) (do_not_autoplace no) (effects (font (size 1.27 1.27))))
  (property "AliExpress" "https://www.aliexpress.com/item/33008008276.html" (at 151.13 74.93 0) (hide yes) (show_name no) (do_not_autoplace no) (effects (font (size 1.27 1.27))))
  (property "Attrition Qty" "" (at 151.13 74.93 90) (hide yes) (show_name no) (do_not_autoplace no) (effects (font (size 1.27 1.27))))
  (property "Category" "" (at 151.13 74.93 90) (hide yes) (show_name no) (do_not_autoplace no) (effects (font (size 1.27 1.27))))
  (property "Class" "" (at 151.13 74.93 90) (hide yes) (show_name no) (do_not_autoplace no) (effects (font (size 1.27 1.27))))
  (property "Crystal Type" "" (at 151.13 74.93 90) (hide yes) (show_name no) (do_not_autoplace no) (effects (font (size 1.27 1.27))))
  (property "Frequency" "" (at 151.13 74.93 90) (hide yes) (show_name no) (do_not_autoplace no) (effects (font (size 1.27 1.27))))
  (property "Frequency Stability" "" (at 151.13 74.93 90) (hide yes) (show_name no) (do_not_autoplace no) (effects (font (size 1.27 1.27))))
  (property "Frequency Tolerance" "" (at 151.13 74.93 90) (hide yes) (show_name no) (do_not_autoplace no) (effects (font (size 1.27 1.27))))
  (property "Load Capacitance" "" (at 151.13 74.93 90) (hide yes) (show_name no) (do_not_autoplace no) (effects (font (size 1.27 1.27))))
  (property "Minimum Qty" "" (at 151.13 74.93 90) (hide yes) (show_name no) (do_not_autoplace no) (effects (font (size 1.27 1.27))))
  (property "Normal Temperature Frequency Tolerance" "" (at 151.13 74.93 90) (hide yes) (show_name no) (do_not_autoplace no) (effects (font (size 1.27 1.27))))
  (property "Operating Temperature" "" (at 151.13 74.93 90) (hide yes) (show_name no) (do_not_autoplace no) (effects (font (size 1.27 1.27))))
  (property "Part" "" (at 151.13 74.93 90) (hide yes) (show_name no) (do_not_autoplace no) (effects (font (size 1.27 1.27))))
  (property "Process" "" (at 151.13 74.93 90) (hide yes) (show_name no) (do_not_autoplace no) (effects (font (size 1.27 1.27))))
  (property "Stock" "" (at 151.13 74.93 90) (hide yes) (show_name no) (do_not_autoplace no) (effects (font (size 1.27 1.27))))
  (property "Type" "" (at 151.13 74.93 90) (hide yes) (show_name no) (do_not_autoplace no) (effects (font (size 1.27 1.27))))
  (pin "1")
  (pin "2"))
 (symbol
  (lib_id "Hecate:GND")
  (at 163.83 74.93 90)
  (mirror x)
  (unit 1)
  (body_style 1)
  (exclude_from_sim no)
  (in_bom yes)
  (on_board yes)
  (in_pos_files yes)
  (dnp no)
  (property "Reference" "#PWR010" (at 170.18 74.93 0) (hide yes) (show_name no) (do_not_autoplace no) (effects (font (size 1.27 1.27))))
  (property "Value" "GND" (at 168.2242 75.057 0) (show_name no) (do_not_autoplace no) (effects (font (size 1.27 1.27))))
  (property "Footprint" "" (at 163.83 74.93 0) (hide yes) (show_name no) (do_not_autoplace no) (effects (font (size 1.27 1.27))))
  (property "Datasheet" "" (at 163.83 74.93 0) (hide yes) (show_name no) (do_not_autoplace no) (effects (font (size 1.27 1.27))))
  (property "Description" "Power symbol creates a global label with name \"GND\" , ground" (at 163.83 74.93 0) (hide yes) (show_name no) (do_not_autoplace no) (effects (font (size 1.27 1.27))))
  (pin "1"))
 (symbol
  (lib_id "Hecate:C")
  (at 166.37 118.11 0)
  (unit 1)
  (body_style 1)
  (exclude_from_sim no)
  (in_bom yes)
  (on_board yes)
  (in_pos_files yes)
  (dnp no)
  (property "Reference" "C4" (at 162.56 119.634 90) (show_name no) (do_not_autoplace no) (effects (font (size 1.27 1.27)) (justify left)))
  (property "Value" "100n" (at 170.18 120.142 90) (show_name no) (do_not_autoplace no) (effects (font (size 1.27 1.27)) (justify left)))
  (property "Footprint" "Hecate:C_0603_1608Metric" (at 167.3352 121.92 0) (hide yes) (show_name no) (do_not_autoplace no) (effects (font (size 1.27 1.27))))
  (property "Datasheet" "" (at 166.37 118.11 0) (hide yes) (show_name no) (do_not_autoplace no) (effects (font (size 1.27 1.27))))
  (property "Description" "Unpolarized capacitor" (at 166.37 118.11 0) (hide yes) (show_name no) (do_not_autoplace no) (effects (font (size 1.27 1.27))))
  (property "AliExpress" "https://www.aliexpress.com/item/33008008276.html" (at 166.37 118.11 0) (hide yes) (show_name no) (do_not_autoplace no) (effects (font (size 1.27 1.27))))
  (property "Attrition Qty" "" (at 166.37 118.11 90) (hide yes) (show_name no) (do_not_autoplace no) (effects (font (size 1.27 1.27))))
  (property "Category" "" (at 166.37 118.11 90) (hide yes) (show_name no) (do_not_autoplace no) (effects (font (size 1.27 1.27))))
  (property "Class" "" (at 166.37 118.11 90) (hide yes) (show_name no) (do_not_autoplace no) (effects (font (size 1.27 1.27))))
  (property "Crystal Type" "" (at 166.37 118.11 90) (hide yes) (show_name no) (do_not_autoplace no) (effects (font (size 1.27 1.27))))
  (property "Frequency" "" (at 166.37 118.11 90) (hide yes) (show_name no) (do_not_autoplace no) (effects (font (size 1.27 1.27))))
  (property "Frequency Stability" "" (at 166.37 118.11 90) (hide yes) (show_name no) (do_not_autoplace no) (effects (font (size 1.27 1.27))))
  (property "Frequency Tolerance" "" (at 166.37 118.11 90) (hide yes) (show_name no) (do_not_autoplace no) (effects (font (size 1.27 1.27))))
  (property "Load Capacitance" "" (at 166.37 118.11 90) (hide yes) (show_name no) (do_not_autoplace no) (effects (font (size 1.27 1.27))))
  (property "Minimum Qty" "" (at 166.37 118.11 90) (hide yes) (show_name no) (do_not_autoplace no) (effects (font (size 1.27 1.27))))
  (property "Normal Temperature Frequency Tolerance" "" (at 166.37 118.11 90) (hide yes) (show_name no) (do_not_autoplace no) (effects (font (size 1.27 1.27))))
  (property "Operating Temperature" "" (at 166.37 118.11 90) (hide yes) (show_name no) (do_not_autoplace no) (effects (font (size 1.27 1.27))))
  (property "Part" "" (at 166.37 118.11 90) (hide yes) (show_name no) (do_not_autoplace no) (effects (font (size 1.27 1.27))))
  (property "Process" "" (at 166.37 118.11 90) (hide yes) (show_name no) (do_not_autoplace no) (effects (font (size 1.27 1.27))))
  (property "Stock" "" (at 166.37 118.11 90) (hide yes) (show_name no) (do_not_autoplace no) (effects (font (size 1.27 1.27))))
  (property "Type" "" (at 166.37 118.11 90) (hide yes) (show_name no) (do_not_autoplace no) (effects (font (size 1.27 1.27))))
  (pin "1")
  (pin "2"))
 (symbol
  (lib_id "Hecate:VBUS")
  (at 110.49 128.27 180)
  (unit 1)
  (body_style 1)
  (exclude_from_sim no)
  (in_bom yes)
  (on_board yes)
  (in_pos_files yes)
  (dnp no)
  (property "Reference" "#PWR04" (at 110.49 124.46 0) (hide yes) (show_name no) (do_not_autoplace no) (effects (font (size 1.27 1.27))))
  (property "Value" "VBUS" (at 110.4899 132.08 90) (show_name no) (do_not_autoplace no) (effects (font (size 1.27 1.27)) (justify left)))
  (property "Footprint" "" (at 110.49 128.27 0) (hide yes) (show_name no) (do_not_autoplace no) (effects (font (size 1.27 1.27))))
  (property "Datasheet" "" (at 110.49 128.27 0) (hide yes) (show_name no) (do_not_autoplace no) (effects (font (size 1.27 1.27))))
  (property "Description" "Power symbol creates a global label with name \"VBUS\"" (at 110.49 128.27 0) (hide yes) (show_name no) (do_not_autoplace no) (effects (font (size 1.27 1.27))))
  (pin "1"))
 (symbol
  (lib_id "Hecate:GND")
  (at 118.11 121.92 90)
  (unit 1)
  (body_style 1)
  (exclude_from_sim no)
  (in_bom yes)
  (on_board yes)
  (in_pos_files yes)
  (dnp no)
  (property "Reference" "#PWR05" (at 124.46 121.92 0) (hide yes) (show_name no) (do_not_autoplace no) (effects (font (size 1.27 1.27))))
  (property "Value" "GND" (at 122.5042 121.793 0) (show_name no) (do_not_autoplace no) (effects (font (size 1.27 1.27))))
  (property "Footprint" "" (at 118.11 121.92 0) (hide yes) (show_name no) (do_not_autoplace no) (effects (font (size 1.27 1.27))))
  (property "Datasheet" "" (at 118.11 121.92 0) (hide yes) (show_name no) (do_not_autoplace no) (effects (font (size 1.27 1.27))))
  (property "Description" "Power symbol creates a global label with name \"GND\" , ground" (at 118.11 121.92 0) (hide yes) (show_name no) (do_not_autoplace no) (effects (font (size 1.27 1.27))))
  (pin "1"))
 (symbol
  (lib_id "Hecate:GND")
  (at 166.37 120.65 0)
  (unit 1)
  (body_style 1)
  (exclude_from_sim no)
  (in_bom yes)
  (on_board yes)
  (in_pos_files yes)
  (dnp no)
  (property "Reference" "#PWR011" (at 166.37 127 0) (hide yes) (show_name no) (do_not_autoplace no) (effects (font (size 1.27 1.27))))
  (property "Value" "GND" (at 166.497 125.0442 0) (show_name no) (do_not_autoplace no) (effects (font (size 1.27 1.27))))
  (property "Footprint" "" (at 166.37 120.65 0) (hide yes) (show_name no) (do_not_autoplace no) (effects (font (size 1.27 1.27))))
  (property "Datasheet" "" (at 166.37 120.65 0) (hide yes) (show_name no) (do_not_autoplace no) (effects (font (size 1.27 1.27))))
  (property "Description" "Power symbol creates a global label with name \"GND\" , ground" (at 166.37 120.65 0) (hide yes) (show_name no) (do_not_autoplace no) (effects (font (size 1.27 1.27))))
  (pin "1")))
